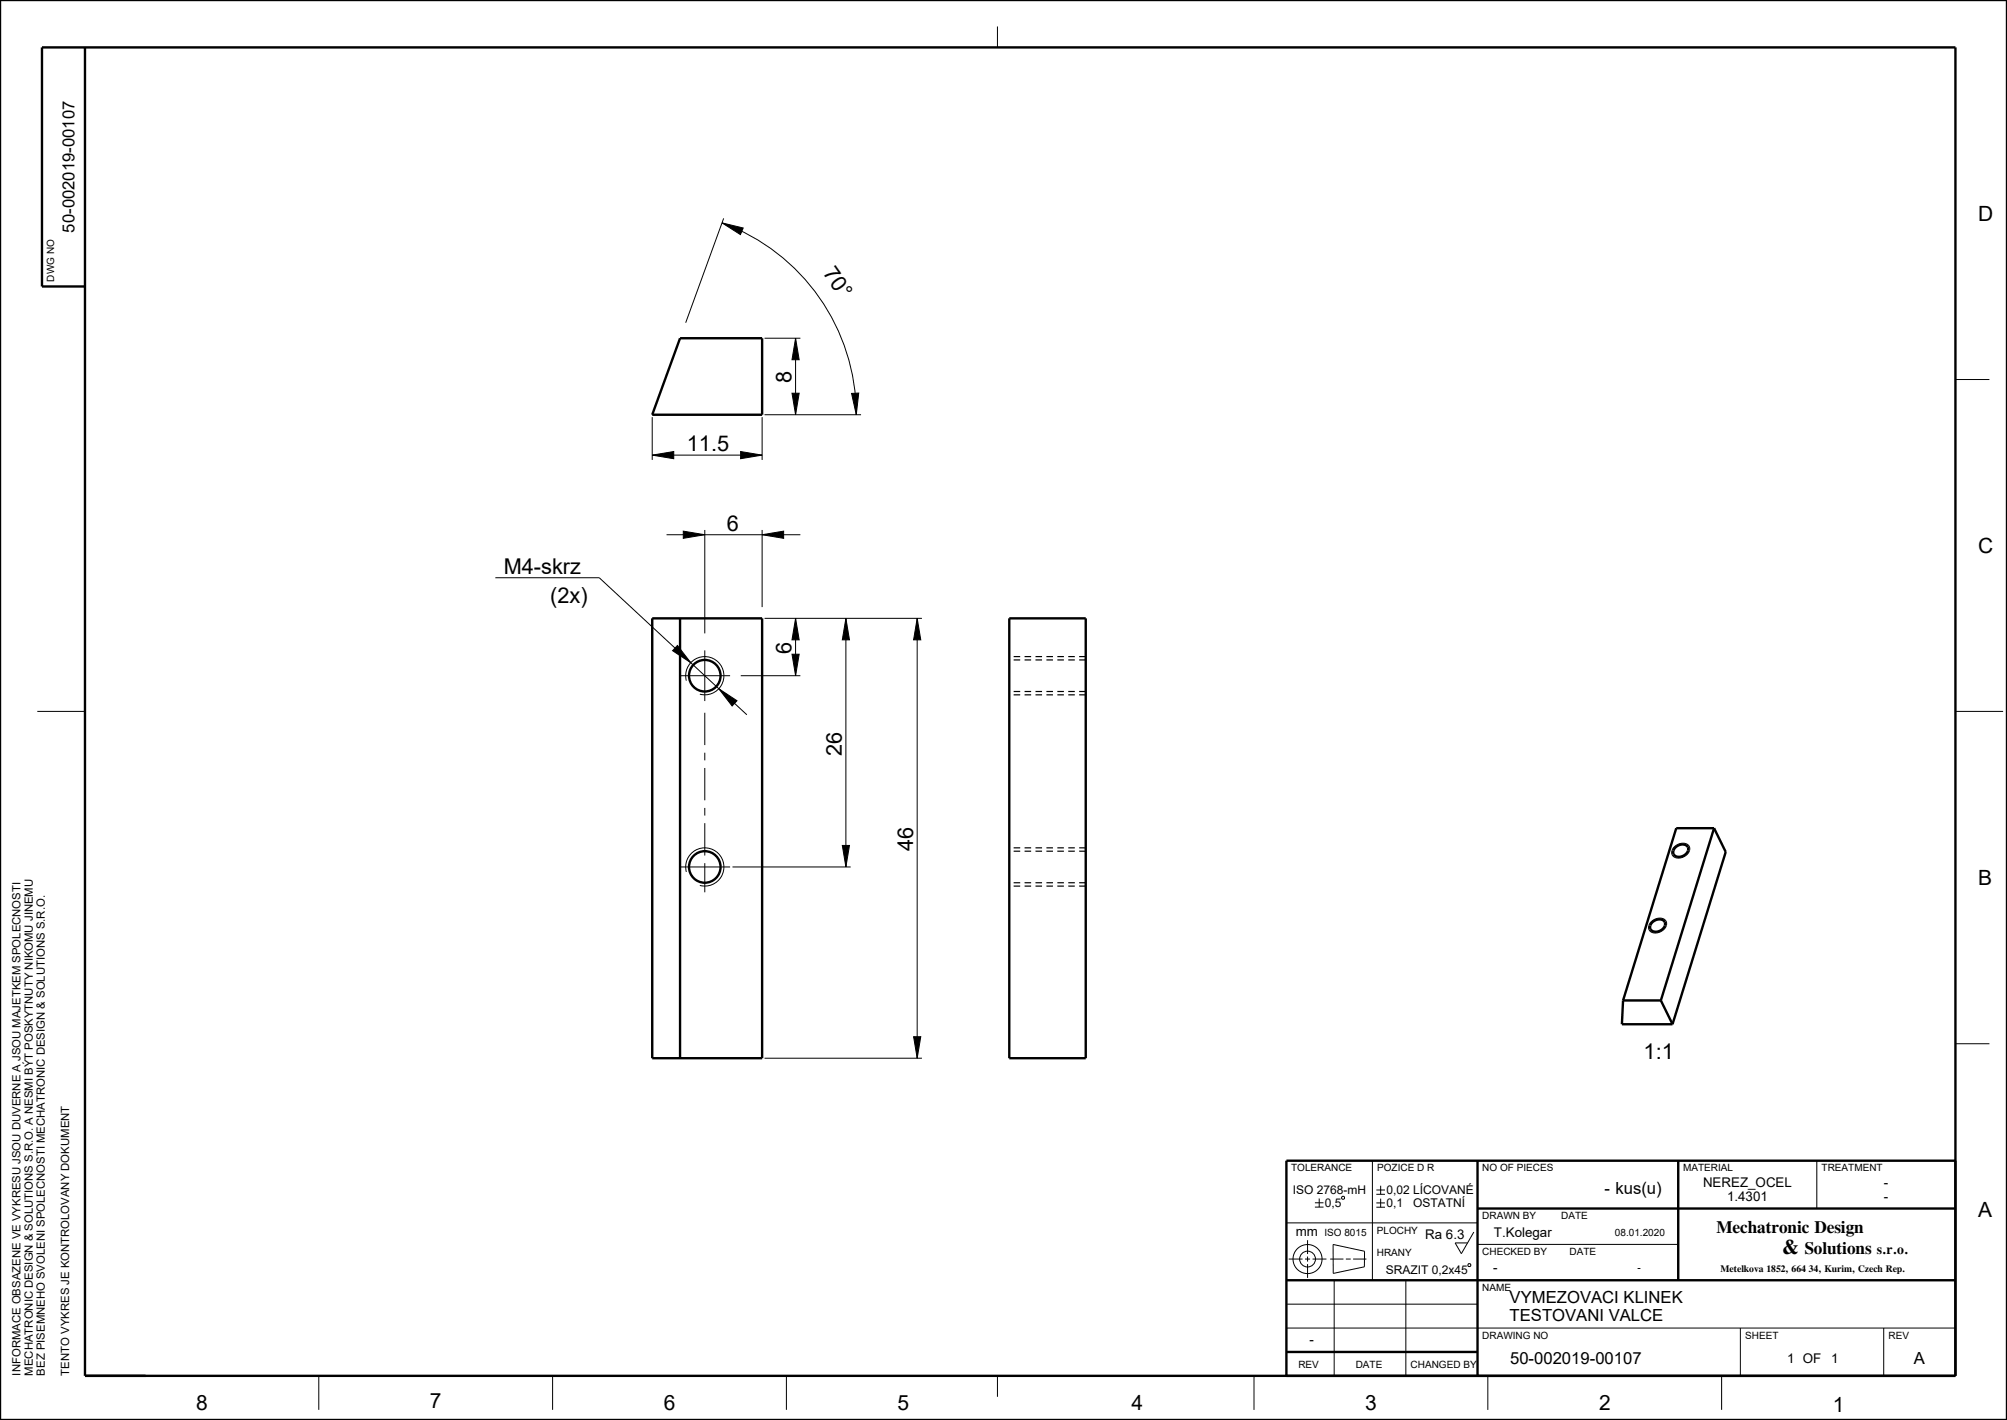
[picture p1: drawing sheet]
<svg xmlns="http://www.w3.org/2000/svg" width="420mm" height="297mm" viewBox="0 0 420 297" stroke-linecap="round" stroke-linejoin="round" font-family="sans-serif">
<g fill="none" stroke="#000" stroke-width=".21">
<path d="M208.7 5.5v4.4M151.1 46.6l4.4 1.1-.6 1.4zM151.1 46.6a42.7 42.7 0 0 1 28.1 40.1M151.4 45.7l-7.9 21.8M160 70.7h7.5M166.5 70.7l.7 4.5h-1.5zM166.5 70.7v16M409.2 79.4h7.1M136.5 95.2l4.5-.8v1.5zM136.5 95.2h23M136.5 87.2v9M155 94.4l4.5 .8-4.5 .7z"/>
<path d="M159.5 87.2v9M160 86.7h20.2M165.7 82.2h1.5l-.7 4.5zM178.2 82.3l1.5-.1-.5 4.5zM139.5 111.8h28M143 111.1l4.5 .7-4.5 .8zM147.5 110.8v21.7M159.5 111.8l4.5-.7v1.5zM159.5 110.8v16.2M103.7 120.8h21.7l30.9 28.7M141.8 135l2.8 3.6-3.9-2.5zM147.5 136v10.6"/>
<path d="M160 129.3h32.9M165.7 136.8h1.5l-.7 4.5zM166.5 129.3l.7 4.5h-1.5zM166.5 129.3v12M177 129.3l.8 4.5h-1.5zM177 129.3v52M191.9 129.3l.8 4.5h-1.5zM191.9 129.3v92M7.8 148.8h10M142.2 141.3h10.6M143.6 142.4a4 4 0 0 1 3.5-5.1 4 4 0 0 1 4.4 4.4 4 4 0 0 1-5 3.5M147.5 149.1v6.7"/>
<path d="M147.5 157.4v1.6M150.4 144.1l3.8 2.5-1 1.1zM155 141.3h12.5M409.2 148.8h10M147.5 160.6v6.8M147.5 169v1.6M147.5 172.2v6.7M176.3 176.8h1.5l-.8 4.5zM350.5 177.1l.6-.5 .7-.2 1.1 .1 .6 .5 .1 .9-.6 .9-.7 .4-.7 .3-1-.1-.5-.4-.3-.5 .1-.6zM142.2 181.3h10.6M143.6 182.4a4 4 0 0 1 3.5-5.1 4 4 0 0 1 4.4 4.4 4 4 0 0 1-5 3.5M147.5 180.5v6.1"/>
<path d="M153.3 181.3h24.7M345.6 192.7l1-.6 1.1-.1 .6 .3 .4 .4v.9l-.6 .9-.6 .4-.7 .2h-1l-.6-.4-.2-.5v-.6zM191.2 216.8h1.5l-.8 4.5zM409.2 218.3h7.1M160 221.3h32.9M269.2 255.8h40M273.6 259.4v2.9M275.2 251.6h1.8M275.2 252.5h1.8M276.1 250.7v1.8M280.8 250.4l.4-.2 .2 .5-.5 .1zM287.2 242.8v25"/>
<path d="M288 251.6h1.8M288 252.5h1.8M288 248.9h1.8M288 249.8h1.8M288.9 248v1.8M288.9 250.7v1.8M308.4 257.7l-2.6 4.5-1.3-2.2h2.6M380.2 242.8v10M269.2 277.8h140M269.2 272.8h40M269.7 263.3h2.9M273.1 263.3h1.1"/>
<path d="M273.6 262.8v1.1M273.6 264.4v2.9M274.7 263.3h2.9M278.4 263.3h2.7M279 260.3l6.6 1.4-.1 3.3-6.5 1.3zM279.2 267.8v20M281.6 263.3h1.1M283.2 263.3h2.7M294.2 267.8v20M307.2 264.5l.4-.2 .2 .5-.5 .1zM309.2 260.3h42M364.2 277.8v10"/>
<path d="M394.2 277.8v10M66.7 287.8v7.1M115.6 287.8v7.1M164.6 287.8v7.1M208.7 287.8v4.3M262.4 287.8v7.1M311.4 287.8v7.1M360.3 287.8v7.1"/>
<circle cx="273.6" cy="263.3" r="3"/>
<circle cx="273.6" cy="263.3" r="1.66"/>
</g>
<g fill="#000">
<path d="M151.1 46.6l4.4 1.1-.6 1.4zM166.5 70.7l.7 4.5h-1.5zM136.5 95.2l4.5-.8v1.5zM155 94.4l4.5 .8-4.5 .7zM165.7 82.2h1.5l-.7 4.5zM178.2 82.3l1.5-.1-.5 4.5zM143 111.1l4.5 .7-4.5 .8zM159.5 111.8l4.5-.7v1.5zM141.8 135l2.8 3.6-3.9-2.5zM166.5 129.3l.7 4.5h-1.5zM177 129.3l.8 4.5h-1.5zM191.9 129.3l.8 4.5h-1.5z"/>
<path d="M150.4 144.1l3.8 2.5-1 1.1zM165.7 136.8h1.5l-.7 4.5zM176.3 176.8h1.5l-.8 4.5zM191.2 216.8h1.5l-.8 4.5z"/>
</g>
<g fill="none" stroke="#000" stroke-width=".5">
<path d="M0 0h420v297h-420zM17.8 9.9v277.9h391.4M17.8 59.9h-9v-50h400.4v277.9h-140v-45h140M142.3 70.7h17.2v16h-23zM136.5 129.3h23v92h-23zM142.3 129.3v92M211.2 129.3h16v92h-16zM350.6 177.3a1.56 1.56 0 0 1 2.7 .2 1.8 1.8 0 0 1-1.2 1.5 1.8 1.8 0 0 1-1.9-.4 1.18 1.18 0 0 1 .4-1.3zM358.7 173.2h-7.9l-11.1 36.1M358.7 173.2l-11.1 36.1M358.7 173.2l2.4 5-11.1 36M345.8 192.9a1.56 1.56 0 0 1 2.6 .2 1.8 1.8 0 0 1-1.1 1.6 1.8 1.8 0 0 1-1.9-.4 1.18 1.18 0 0 1 .4-1.4z"/>
<path d="M339.7 209.3l-.3 4.9h10.6M339.7 209.3h7.9M347.6 209.3l2.4 4.9M309.2 252.8h100M309.2 242.8v45M351.2 242.8v25M269.2 267.8h140M269.2 282.8h40"/>
<circle cx="147.5" cy="141.3" r="3.3"/>
<circle cx="147.5" cy="181.3" r="3.3"/>
</g>
<g fill="none" stroke="#000" stroke-width=".25">
<path d="M211.2 138h.1M211.2 137.3h.1M212.1 138h1.4M212.1 137.3h1.4M214.4 138h1.4M214.4 137.3h1.4M216.7 138h1.4M216.7 137.3h1.4M219 138h1.4M219 137.3h1.4M221.3 138h1.3M221.3 137.3h1.3"/>
<path d="M223.6 138h1.3M223.6 137.3h1.3M225.8 138h1.4M225.8 137.3h1.4M211.2 145.3h.1M211.2 144.6h.1M212.1 145.3h1.4M212.1 144.6h1.4M214.4 145.3h1.4M214.4 144.6h1.4M216.7 145.3h1.4M216.7 144.6h1.4"/>
<path d="M219 145.3h1.4M219 144.6h1.4M221.3 145.3h1.3M221.3 144.6h1.3M223.6 145.3h1.3M223.6 144.6h1.3M225.8 145.3h1.4M225.8 144.6h1.4M211.2 178h.1M211.2 177.3h.1M212.1 178h1.4M212.1 177.3h1.4"/>
<path d="M214.4 178h1.4M214.4 177.3h1.4M216.7 178h1.4M216.7 177.3h1.4M219 178h1.4M219 177.3h1.4M221.3 178h1.3M221.3 177.3h1.3M223.6 178h1.3M223.6 177.3h1.3M225.8 178h1.4M225.8 177.3h1.4"/>
<path d="M211.2 185.3h.1M211.2 184.6h.1M212.1 185.3h1.4M212.1 184.6h1.4M214.4 185.3h1.4M214.4 184.6h1.4M216.7 185.3h1.4M216.7 184.6h1.4M219 185.3h1.4M219 184.6h1.4M221.3 185.3h1.3M221.3 184.6h1.3"/>
<path d="M223.6 185.3h1.3M223.6 184.6h1.3M225.8 185.3h1.4M225.8 184.6h1.4"/>
</g>
<g font-size="4.6">
<text x="172.1" y="57" transform="rotate(55 172.1 57)">70°</text>
<text x="165.6" y="80.1" transform="rotate(-90 165.6 80.1)">8</text>
<text x="143.7" y="94.3">11.5</text>
<text x="152.1" y="111">6</text>
<text x="105.4" y="120">M4-skrz</text>
<text x="115.2" y="126.1">(2x)</text>
<text x="165.6" y="136.7" transform="rotate(-90 165.6 136.7)">6</text>
<text x="176.1" y="158.1" transform="rotate(-90 176.1 158.1)">26</text>
<text x="191.1" y="178.1" transform="rotate(-90 191.1 178.1)">46</text>
<text x="344" y="221.6">1:1</text>
</g>
<g font-size="4.4">
<text x="413.9" y="46.2">D</text>
<text x="413.9" y="115.7">C</text>
<text x="413.9" y="185.1">B</text>
<text x="413.9" y="254.6">A</text>
<text x="41" y="294.9">8</text>
<text x="89.9" y="294.4">7</text>
<text x="138.9" y="294.9">6</text>
<text x="187.8" y="294.9">5</text>
<text x="236.8" y="294.9">4</text>
<text x="285.7" y="294.9">3</text>
<text x="334.6" y="294.9">2</text>
<text x="383.6" y="295.4">1</text>
</g>
<text font-size="4.3" x="373" y="262.3">&amp;</text>
<g font-size="3.6">
<text x="359.2" y="257.9">Mechatronic Design</text>
<text x="377.6" y="262.3">Solutions</text>
</g>
<g font-size="3.5">
<text x="15.6" y="48.6" transform="rotate(-90 15.6 48.6)">50-002019-00107</text>
<text x="335.7" y="249.7">- kus(u)</text>
<text x="315.9" y="272.6">VYMEZOVACI KLINEK</text>
<text x="315.9" y="276.4">TESTOVANI VALCE</text>
<text x="316" y="285.2">50-002019-00107</text>
<text x="400.5" y="285.2">A</text>
</g>
<text font-size="2.9" x="392.7" y="262.3">s.r.o.</text>
<g font-size="2.8">
<text x="356.4" y="248.3">NEREZ_OCEL</text>
<text x="361.4" y="251.3">1.4301</text>
<text x="394.2" y="248.3">-</text>
<text x="394.2" y="251.3">-</text>
<text x="271.1" y="258.5">mm</text>
<text x="298.2" y="259.2">Ra 6.3</text>
<text x="312.6" y="258.8">T.Kolegar</text>
<text x="312.5" y="266.1">-</text>
<text x="274" y="281">-</text>
<text x="374" y="285">1 OF</text>
<text x="383.2" y="285">1</text>
</g>
<g font-size="2.5">
<text x="270.5" y="249.8">ISO 2768-mH</text>
<text x="290.1" y="249.8">0,02 LÍCOVANÉ</text>
<text x="277.3" y="252.5">0,5</text>
<text x="290.1" y="252.5">0,1</text>
<text x="295.7" y="252.5">OSTATNÍ</text>
<text x="290" y="266.6">SRAZIT 0,2x45</text>
</g>
<g font-size="2.4">
<text x="4.3" y="287.7" transform="rotate(-90 4.3 287.7)">INFORMACE OBSAZENE VE VYKRESU JSOU DUVERNE A JSOU MAJETKEM SPOLECNOSTI</text>
<text x="6.9" y="287.7" transform="rotate(-90 6.9 287.7)">MECHATRONIC DESIGN &amp; SOLUTIONS S.R.O. A NESMI BÝT POSKYTNUTY NIKOMU JINEMU</text>
<text x="9.4" y="287.7" transform="rotate(-90 9.4 287.7)">BEZ PISEMNEHO SVOLENI SPOLECNOSTI MECHATRONIC DESIGN &amp; SOLUTIONS S.R.O.</text>
<text x="14.5" y="287.7" transform="rotate(-90 14.5 287.7)">TENTO VYKRES JE KONTROLOVANY DOKUMENT</text>
</g>
<g font-size="2.1">
<text x="11.3" y="58.9" transform="rotate(-90 11.3 58.9)">DWG NO</text>
<text x="270.2" y="245">TOLERANCE</text>
<text x="288.2" y="245">POZICE D R</text>
<text x="310.2" y="245">NO OF PIECES</text>
<text x="352.2" y="245">MATERIAL</text>
<text x="381.2" y="245">TREATMENT</text>
<text x="310.2" y="255">DRAWN BY</text>
<text x="326.7" y="255">DATE</text>
<text x="277.2" y="258.5">ISO 8015</text>
<text x="288.1" y="258.2">PLOCHY</text>
<text x="288.1" y="262.7">HRANY</text>
<text x="310.2" y="262.5">CHECKED BY</text>
<text x="328.5" y="262.5">DATE</text>
<text x="338" y="258.5">08.01.2020</text>
<text x="342.7" y="265.9">-</text>
<text x="310.2" y="270">NAME</text>
<text x="310.2" y="280">DRAWING NO</text>
<text x="365.2" y="280">SHEET</text>
<text x="395.2" y="280">REV</text>
<text x="271.7" y="286">REV</text>
<text x="283.7" y="286">DATE</text>
<text x="295.2" y="286">CHANGED BY</text>
</g>
<text font-size="2" x="360.1" y="266.1">Metelkova 1852, 664 34, Kurim, Czech Rep.</text>
</svg>
